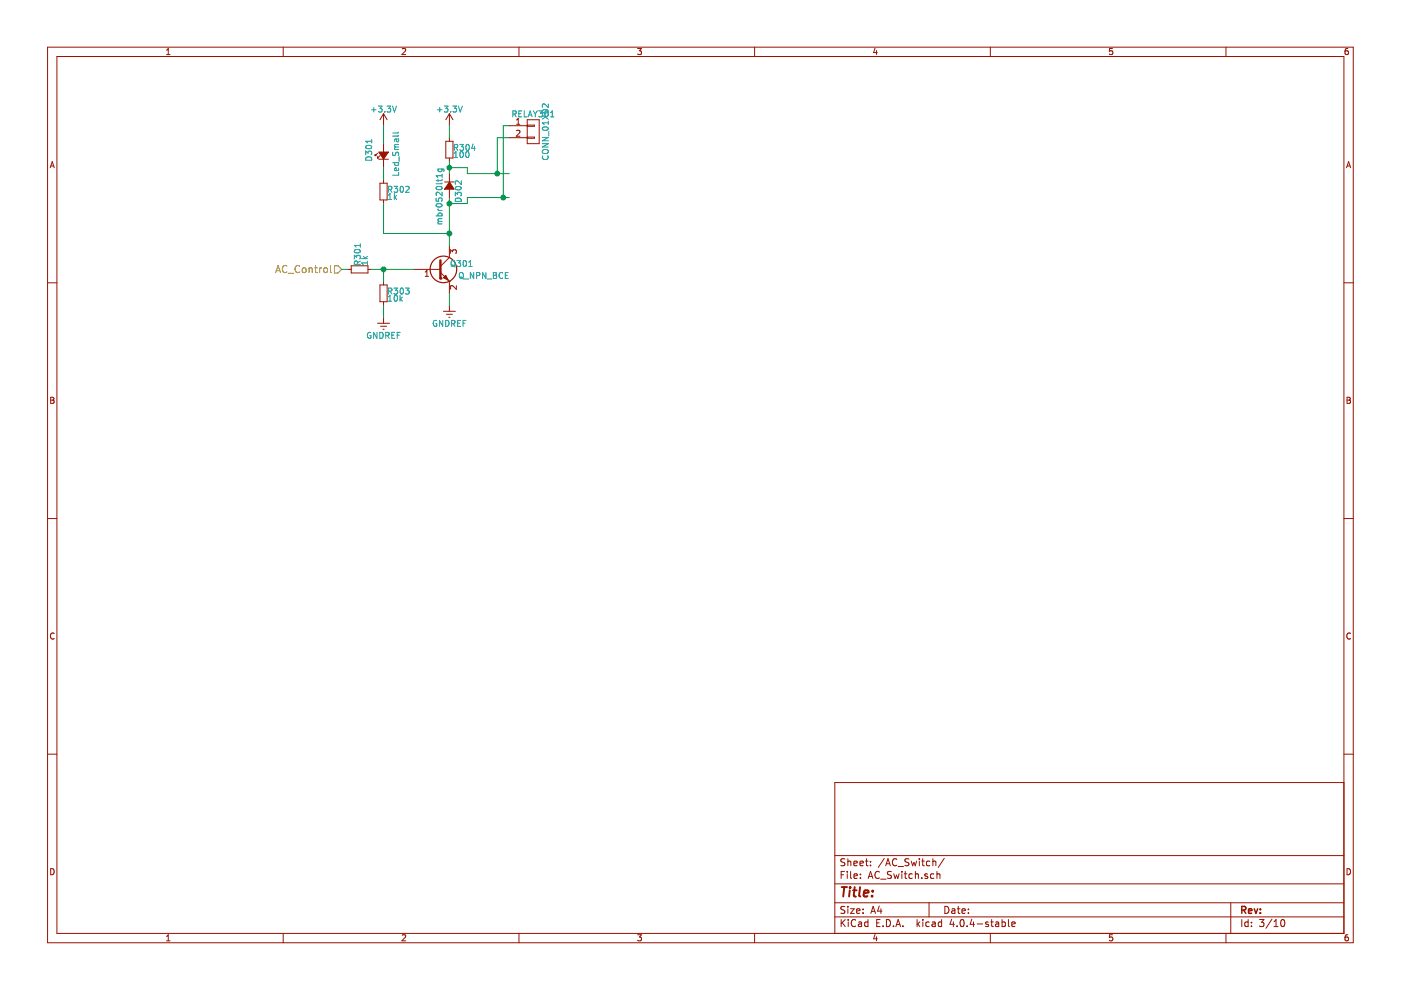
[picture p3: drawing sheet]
EESchema Schematic File Version 2
LIBS:power
LIBS:device
LIBS:transistors
LIBS:conn
LIBS:linear
LIBS:regul
LIBS:74xx
LIBS:cmos4000
LIBS:adc-dac
LIBS:memory
LIBS:xilinx
LIBS:microcontrollers
LIBS:dsp
LIBS:microchip
LIBS:analog_switches
LIBS:motorola
LIBS:texas
LIBS:intel
LIBS:audio
LIBS:interface
LIBS:digital-audio
LIBS:philips
LIBS:display
LIBS:cypress
LIBS:siliconi
LIBS:opto
LIBS:atmel
LIBS:contrib
LIBS:valves
LIBS:HouseParts
LIBS:ESP8266
LIBS:relays
LIBS:g5v2
LIBS:LED_Alarm-cache
EELAYER 25 0
EELAYER END
$Descr A4 11693 8268
encoding utf-8
Sheet 3 10
Title ""
Date ""
Rev ""
Comp ""
Comment1 ""
Comment2 ""
Comment3 ""
Comment4 ""
$EndDescr
$Comp
L R_Small R301
U 1 1
P 3000 2250
F 0 "R301" H 3030 2270 50  0000 L CNN
F 1 "1k" H 3030 2210 50  0000 L CNN
F 2 "Resistors_SMD:R_0603_HandSoldering" H 3000 2250 50  0001 C CNN
F 3 "" H 3000 2250 50  0000 C CNN
	1    3000 2250
	0    -1   -1   0   
$EndComp
$Comp
L R_Small R303
U 1 1
P 3200 2450
F 0 "R303" H 3230 2470 50  0000 L CNN
F 1 "10k" H 3230 2410 50  0000 L CNN
F 2 "Resistors_SMD:R_0603_HandSoldering" H 3200 2450 50  0001 C CNN
F 3 "" H 3200 2450 50  0000 C CNN
	1    3200 2450
	1    0    0    -1  
$EndComp
$Comp
L R_Small R302
U 1 1
P 3200 1600
F 0 "R302" H 3230 1620 50  0000 L CNN
F 1 "1k" H 3230 1560 50  0000 L CNN
F 2 "Resistors_SMD:R_0603_HandSoldering" H 3200 1600 50  0001 C CNN
F 3 "" H 3200 1600 50  0000 C CNN
	1    3200 1600
	1    0    0    -1  
$EndComp
$Comp
L Q_NPN_BEC Q301
U 1 1
P 3650 2250
F 0 "Q301" H 3950 2300 50  0000 R CNN
F 1 "Q_NPN_BCE" H 4250 2200 50  0000 R CNN
F 2 "TO_SOT_Packages_SMD:SOT-23_Handsoldering" H 3850 2350 50  0001 C CNN
F 3 "" H 3650 2250 50  0000 C CNN
F 4 "MMBT3904" H 3650 2250 60  0001 C CNN "MFP"
F 5 "No" H 3650 2250 60  0001 C CNN "Critical"
	1    3650 2250
	1    0    0    -1  
$EndComp
Wire Wire Line
	3100 2250 3450 2250
Wire Wire Line
	3200 2250 3200 2350
Connection ~ 3200 2250
Wire Wire Line
	3200 1700 3200 1950
Wire Wire Line
	3200 1950 3750 1950
Wire Wire Line
	3750 1650 3750 2050
$Comp
L GNDREF #PWR023
U 1 1
P 3750 2550
F 0 "#PWR023" H 3750 2300 50  0001 C CNN
F 1 "GNDREF" H 3750 2400 50  0000 C CNN
F 2 "" H 3750 2550 50  0000 C CNN
F 3 "" H 3750 2550 50  0000 C CNN
	1    3750 2550
	1    0    0    -1  
$EndComp
$Comp
L GNDREF #PWR024
U 1 1
P 3200 2650
F 0 "#PWR024" H 3200 2400 50  0001 C CNN
F 1 "GNDREF" H 3200 2500 50  0000 C CNN
F 2 "" H 3200 2650 50  0000 C CNN
F 3 "" H 3200 2650 50  0000 C CNN
	1    3200 2650
	1    0    0    -1  
$EndComp
Wire Wire Line
	3200 2650 3200 2550
Wire Wire Line
	3750 2550 3750 2450
$Comp
L Led_Small D301
U 1 1
P 3200 1300
F 0 "D301" H 3150 1425 50  0000 L CNN
F 1 "Led_Small" H 3025 1200 50  0000 L CNN
F 2 "LEDs:LED_0603" V 3200 1300 50  0001 C CNN
F 3 "" V 3200 1300 50  0000 C CNN
	1    3200 1300
	0    -1   -1   0   
$EndComp
Wire Wire Line
	3200 1400 3200 1500
$Comp
L +3.3V #PWR025
U 1 1
P 3200 1050
F 0 "#PWR025" H 3200 900 50  0001 C CNN
F 1 "+3.3V" H 3200 1190 50  0000 C CNN
F 2 "" H 3200 1050 50  0000 C CNN
F 3 "" H 3200 1050 50  0000 C CNN
	1    3200 1050
	1    0    0    -1  
$EndComp
Wire Wire Line
	3200 1050 3200 1200
Connection ~ 3750 1950
$Comp
L +3.3V #PWR026
U 1 1
P 3750 1050
F 0 "#PWR026" H 3750 900 50  0001 C CNN
F 1 "+3.3V" H 3750 1190 50  0000 C CNN
F 2 "" H 3750 1050 50  0000 C CNN
F 3 "" H 3750 1050 50  0000 C CNN
	1    3750 1050
	1    0    0    -1  
$EndComp
$Comp
L D_Small D302
U 1 1
P 3750 1550
F 0 "D302" H 3700 1630 50  0000 L CNN
F 1 "mbr0520lt1g" H 3600 1470 50  0000 L CNN
F 2 "Diodes_SMD:SOD-123" V 3750 1550 50  0001 C CNN
F 3 "" V 3750 1550 50  0000 C CNN
	1    3750 1550
	0    1    1    0   
$EndComp
$Comp
L R_Small R304
U 1 1
P 3750 1250
F 0 "R304" H 3780 1270 50  0000 L CNN
F 1 "100" H 3780 1210 50  0000 L CNN
F 2 "Resistors_SMD:R_0603_HandSoldering" H 3750 1250 50  0001 C CNN
F 3 "" H 3750 1250 50  0000 C CNN
	1    3750 1250
	1    0    0    -1  
$EndComp
Wire Wire Line
	3750 1150 3750 1050
Wire Wire Line
	3750 1350 3750 1450
$Comp
L CONN_01X02 RELAY301
U 1 1
P 4450 1100
F 0 "RELAY301" H 4450 1250 50  0000 C CNN
F 1 "CONN_01X02" V 4550 1100 50  0000 C CNN
F 2 "Pin_Headers:Pin_Header_Straight_1x02" H 4450 1100 50  0001 C CNN
F 3 "" H 4450 1100 50  0000 C CNN
	1    4450 1100
	1    0    0    -1  
$EndComp
Wire Wire Line
	4250 1050 4200 1050
Wire Wire Line
	3900 1450 4250 1450
Wire Wire Line
	3900 1450 3900 1400
Wire Wire Line
	3900 1400 3750 1400
Connection ~ 3750 1400
Wire Wire Line
	4250 1150 4150 1150
Wire Wire Line
	3900 1650 4250 1650
Wire Wire Line
	3900 1650 3900 1700
Wire Wire Line
	3900 1700 3750 1700
Connection ~ 3750 1700
Text HLabel 2850 2250 0    60   Input ~ 0
AC_Control
Wire Wire Line
	2850 2250 2900 2250
Wire Wire Line
	4150 1150 4150 1450
Connection ~ 4150 1450
Wire Wire Line
	4200 1050 4200 1650
Connection ~ 4200 1650
$EndSCHEMATC
